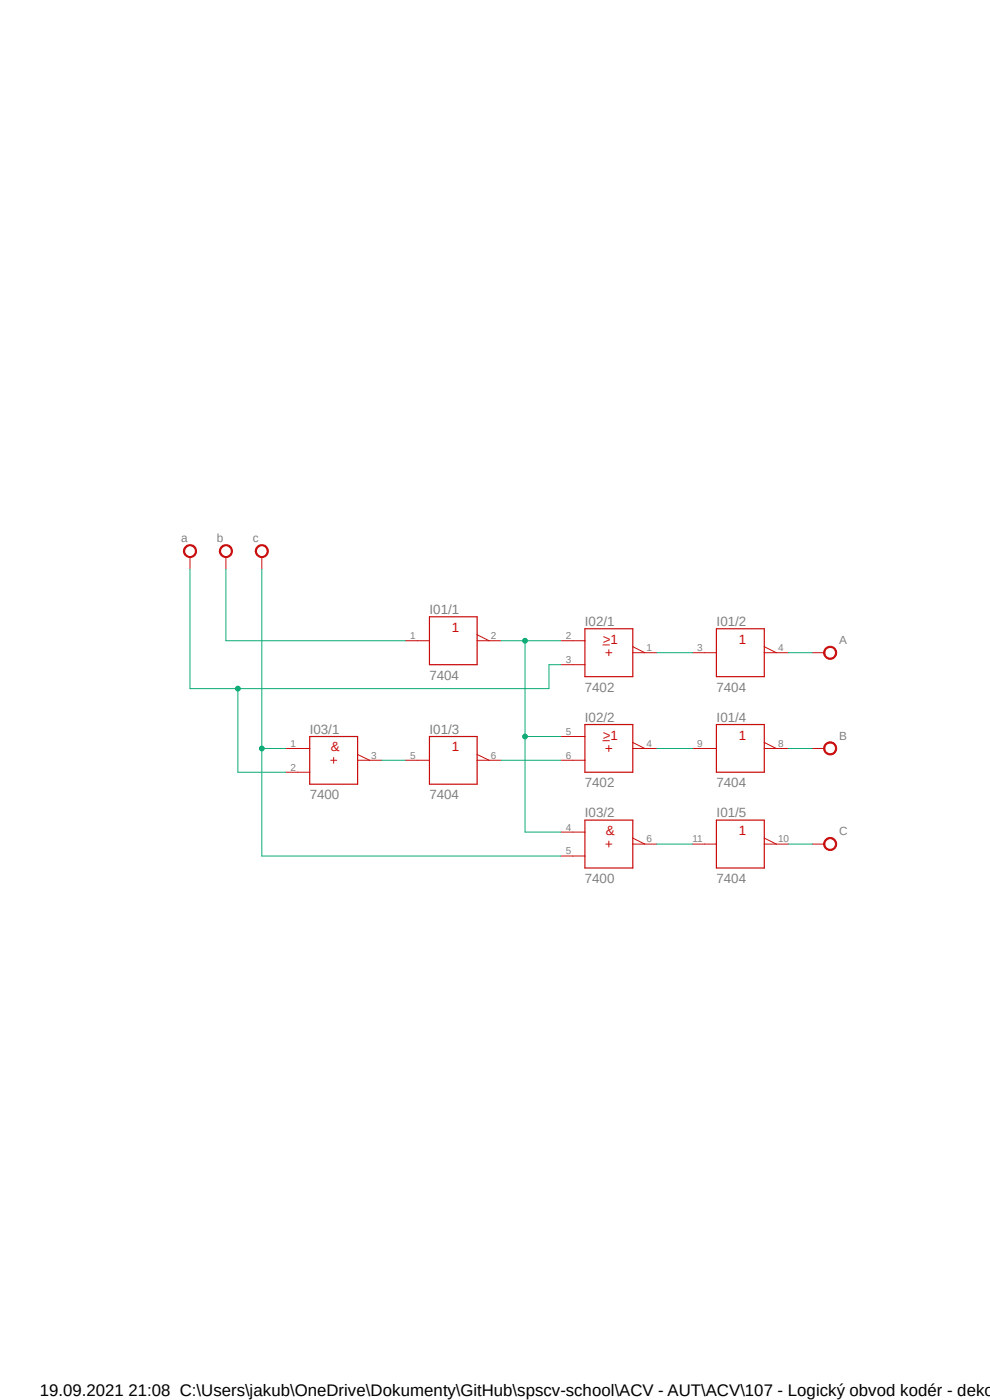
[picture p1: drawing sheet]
<?xml version="1.0" encoding="utf-8"?>
<!DOCTYPE eagle SYSTEM "eagle.dtd">
<eagle version="9.6.2">
<drawing>
<settings>
<setting alwaysvectorfont="no"/>
<setting verticaltext="up"/>
</settings>
<grid distance="0.1" unitdist="inch" unit="inch" style="lines" multiple="1" display="yes" altdistance="0.01" altunitdist="inch" altunit="inch"/>
<schematic xreflabel="%F%N/%S.%C%R" xrefpart="/%S.%C%R">
<libraries>
<library name="74ttl-din">
<symbols>
<symbol name="+UB">
<circle x="0" y="-0.635" radius="0.635" width="0.1524" layer="94"/>
<text x="1.27" y="-1.27" size="1.524" layer="95">&gt;NAME</text>
<pin name="+UB" x="0" y="2.54" visible="pad" length="short" direction="pwr" rot="R270"/>
</symbol>
<symbol name="-UB">
<wire x1="0" y1="-0.635" x2="0" y2="0.635" width="0" layer="94"/>
<wire x1="0.635" y1="0" x2="-0.635" y2="0" width="0" layer="94"/>
<circle x="0" y="0.635" radius="0.635" width="0.1524" layer="94"/>
<text x="1.27" y="0" size="1.524" layer="95">&gt;NAME</text>
<pin name="-UB" x="0" y="-2.54" visible="pad" length="short" direction="pwr" rot="R90"/>
</symbol>
<symbol name="04">
<wire x1="-5.08" y1="-5.08" x2="-5.08" y2="0" width="0.254" layer="94"/>
<wire x1="5.08" y1="5.08" x2="-5.08" y2="5.08" width="0.254" layer="94"/>
<wire x1="5.08" y1="5.08" x2="5.08" y2="1.27" width="0.254" layer="94"/>
<wire x1="-5.08" y1="-5.08" x2="5.08" y2="-5.08" width="0.254" layer="94"/>
<wire x1="7.62" y1="0" x2="5.08" y2="1.27" width="0.1524" layer="94"/>
<wire x1="5.08" y1="1.27" x2="5.08" y2="0" width="0.254" layer="94"/>
<wire x1="5.08" y1="0" x2="7.62" y2="0" width="0.1524" layer="94"/>
<wire x1="5.08" y1="0" x2="5.08" y2="-5.08" width="0.254" layer="94"/>
<wire x1="-7.62" y1="0" x2="-5.08" y2="0" width="0.1524" layer="94"/>
<wire x1="-5.08" y1="0" x2="-5.08" y2="5.08" width="0.254" layer="94"/>
<text x="-5.08" y="5.715" size="2.032" layer="95">&gt;NAME</text>
<text x="-5.08" y="-8.255" size="2.032" layer="96">&gt;VALUE</text>
<text x="-0.3302" y="1.905" size="2.032" layer="94">1</text>
<pin name="A" x="-10.16" y="0" visible="pad" length="short" direction="in" swaplevel="1"/>
<pin name="Y" x="10.16" y="0" visible="pad" length="short" direction="out" rot="R180"/>
</symbol>
<symbol name="02">
<wire x1="-0.635" y1="0" x2="0.635" y2="0" width="0" layer="94"/>
<wire x1="0" y1="0.635" x2="0" y2="-0.635" width="0" layer="94"/>
<wire x1="-5.08" y1="-5.08" x2="-5.08" y2="-2.54" width="0.254" layer="94"/>
<wire x1="5.08" y1="5.08" x2="-5.08" y2="5.08" width="0.254" layer="94"/>
<wire x1="5.08" y1="5.08" x2="5.08" y2="1.27" width="0.254" layer="94"/>
<wire x1="-5.08" y1="-5.08" x2="5.08" y2="-5.08" width="0.254" layer="94"/>
<wire x1="7.62" y1="0" x2="5.08" y2="1.27" width="0.1524" layer="94"/>
<wire x1="5.08" y1="1.27" x2="5.08" y2="0" width="0.254" layer="94"/>
<wire x1="5.08" y1="0" x2="7.62" y2="0" width="0.1524" layer="94"/>
<wire x1="5.08" y1="0" x2="5.08" y2="-5.08" width="0.254" layer="94"/>
<wire x1="-7.62" y1="2.54" x2="-5.08" y2="2.54" width="0.1524" layer="94"/>
<wire x1="-5.08" y1="2.54" x2="-5.08" y2="5.08" width="0.254" layer="94"/>
<wire x1="-7.62" y1="-2.54" x2="-5.08" y2="-2.54" width="0.1524" layer="94"/>
<wire x1="-5.08" y1="-2.54" x2="-5.08" y2="2.54" width="0.254" layer="94"/>
<wire x1="-1.27" y1="1.651" x2="0.127" y2="1.651" width="0.1524" layer="94"/>
<text x="-5.08" y="5.715" size="2.032" layer="95">&gt;NAME</text>
<text x="-5.08" y="-8.255" size="2.032" layer="96">&gt;VALUE</text>
<text x="-1.27" y="1.905" size="2.032" layer="94">&gt;1</text>
<pin name="A" x="-10.16" y="2.54" visible="pad" length="short" direction="in" swaplevel="1"/>
<pin name="B" x="-10.16" y="-2.54" visible="pad" length="short" direction="in" swaplevel="1"/>
<pin name="Y" x="10.16" y="0" visible="pad" length="short" direction="out" rot="R180"/>
</symbol>
<symbol name="00">
<wire x1="-0.635" y1="0" x2="0.635" y2="0" width="0" layer="94"/>
<wire x1="0" y1="0.635" x2="0" y2="-0.635" width="0" layer="94"/>
<wire x1="-5.08" y1="-5.08" x2="-5.08" y2="-2.54" width="0.254" layer="94"/>
<wire x1="5.08" y1="5.08" x2="-5.08" y2="5.08" width="0.254" layer="94"/>
<wire x1="5.08" y1="5.08" x2="5.08" y2="1.27" width="0.254" layer="94"/>
<wire x1="-5.08" y1="-5.08" x2="5.08" y2="-5.08" width="0.254" layer="94"/>
<wire x1="7.62" y1="0" x2="5.08" y2="1.27" width="0.1524" layer="94"/>
<wire x1="5.08" y1="1.27" x2="5.08" y2="0" width="0.254" layer="94"/>
<wire x1="5.08" y1="0" x2="7.62" y2="0" width="0.1524" layer="94"/>
<wire x1="5.08" y1="0" x2="5.08" y2="-5.08" width="0.254" layer="94"/>
<wire x1="-7.62" y1="2.54" x2="-5.08" y2="2.54" width="0.1524" layer="94"/>
<wire x1="-5.08" y1="2.54" x2="-5.08" y2="5.08" width="0.254" layer="94"/>
<wire x1="-7.62" y1="-2.54" x2="-5.08" y2="-2.54" width="0.1524" layer="94"/>
<wire x1="-5.08" y1="-2.54" x2="-5.08" y2="2.54" width="0.254" layer="94"/>
<text x="-5.08" y="5.715" size="2.032" layer="95">&gt;NAME</text>
<text x="-5.08" y="-8.255" size="2.032" layer="96">&gt;VALUE</text>
<text x="-0.635" y="1.905" size="2.032" layer="94">&amp;</text>
<pin name="A" x="-10.16" y="2.54" visible="pad" length="short" direction="in" swaplevel="1"/>
<pin name="B" x="-10.16" y="-2.54" visible="pad" length="short" direction="in" swaplevel="1"/>
<pin name="Y" x="10.16" y="0" visible="pad" length="short" direction="out" rot="R180"/>
</symbol>
</symbols>
<devicesets>
<deviceset name="74*04" prefix="V">
<gates>
<gate name="/+UB" symbol="+UB" x="15.24" y="12.7" addlevel="request"/>
<gate name="/-UB" symbol="-UB" x="15.24" y="5.08" addlevel="request"/>
<gate name="/1" symbol="04" x="0" y="0" swaplevel="1"/>
<gate name="/2" symbol="04" x="0" y="17.78" swaplevel="1"/>
<gate name="/3" symbol="04" x="0" y="35.56" swaplevel="1"/>
<gate name="/4" symbol="04" x="-25.4" y="0" swaplevel="1"/>
<gate name="/5" symbol="04" x="-25.4" y="17.78" swaplevel="1"/>
<gate name="/6" symbol="04" x="-25.4" y="35.56" swaplevel="1"/>
</gates>
<devices>
<device name="N" package="DIL14">
<connects>
<connect gate="/+UB" pin="+UB" pad="14"/>
<connect gate="/-UB" pin="-UB" pad="7"/>
<connect gate="/1" pin="A" pad="1"/>
<connect gate="/1" pin="Y" pad="2"/>
<connect gate="/2" pin="A" pad="3"/>
<connect gate="/2" pin="Y" pad="4"/>
<connect gate="/3" pin="A" pad="5"/>
<connect gate="/3" pin="Y" pad="6"/>
<connect gate="/4" pin="A" pad="9"/>
<connect gate="/4" pin="Y" pad="8"/>
<connect gate="/5" pin="A" pad="11"/>
<connect gate="/5" pin="Y" pad="10"/>
<connect gate="/6" pin="A" pad="13"/>
<connect gate="/6" pin="Y" pad="12"/>
</connects>
<package3dinstances>
<package3dinstance package3d_urn="urn:adsk.eagle:package:16407/2"/>
</package3dinstances>
<technologies>
<technology name="">
<attribute name="POPULARITY" value="0" constant="no"/>
</technology>
</technologies>
</device>
</devices>
</deviceset>
<deviceset name="74*02" prefix="V">
<gates>
<gate name="/+UB" symbol="+UB" x="15.24" y="12.7" addlevel="request"/>
<gate name="/-UB" symbol="-UB" x="15.24" y="5.08" addlevel="request"/>
<gate name="/1" symbol="02" x="0" y="0" swaplevel="1"/>
<gate name="/2" symbol="02" x="0" y="17.78" swaplevel="1"/>
<gate name="/3" symbol="02" x="-22.86" y="0" swaplevel="1"/>
<gate name="/4" symbol="02" x="-22.86" y="17.78" swaplevel="1"/>
</gates>
<devices>
<device name="N" package="DIL14">
<connects>
<connect gate="/+UB" pin="+UB" pad="14"/>
<connect gate="/-UB" pin="-UB" pad="7"/>
<connect gate="/1" pin="A" pad="2"/>
<connect gate="/1" pin="B" pad="3"/>
<connect gate="/1" pin="Y" pad="1"/>
<connect gate="/2" pin="A" pad="5"/>
<connect gate="/2" pin="B" pad="6"/>
<connect gate="/2" pin="Y" pad="4"/>
<connect gate="/3" pin="A" pad="8"/>
<connect gate="/3" pin="B" pad="9"/>
<connect gate="/3" pin="Y" pad="10"/>
<connect gate="/4" pin="A" pad="11"/>
<connect gate="/4" pin="B" pad="12"/>
<connect gate="/4" pin="Y" pad="13"/>
</connects>
<package3dinstances>
<package3dinstance package3d_urn="urn:adsk.eagle:package:16407/2"/>
</package3dinstances>
<technologies>
<technology name="">
<attribute name="POPULARITY" value="0" constant="no"/>
</technology>
</technologies>
</device>
</devices>
</deviceset>
<deviceset name="74*00" prefix="V">
<gates>
<gate name="/+UB" symbol="+UB" x="15.24" y="12.7" addlevel="request"/>
<gate name="/-UB" symbol="-UB" x="15.24" y="5.08" addlevel="request"/>
<gate name="/1" symbol="00" x="0" y="0" swaplevel="1"/>
<gate name="/2" symbol="00" x="0" y="17.78" swaplevel="1"/>
<gate name="/3" symbol="00" x="-22.86" y="0" swaplevel="1"/>
<gate name="/4" symbol="00" x="-22.86" y="17.78" swaplevel="1"/>
</gates>
<devices>
<device name="N" package="DIL14">
<connects>
<connect gate="/+UB" pin="+UB" pad="14"/>
<connect gate="/-UB" pin="-UB" pad="7"/>
<connect gate="/1" pin="A" pad="1"/>
<connect gate="/1" pin="B" pad="2"/>
<connect gate="/1" pin="Y" pad="3"/>
<connect gate="/2" pin="A" pad="4"/>
<connect gate="/2" pin="B" pad="5"/>
<connect gate="/2" pin="Y" pad="6"/>
<connect gate="/3" pin="A" pad="9"/>
<connect gate="/3" pin="B" pad="10"/>
<connect gate="/3" pin="Y" pad="8"/>
<connect gate="/4" pin="A" pad="12"/>
<connect gate="/4" pin="B" pad="13"/>
<connect gate="/4" pin="Y" pad="11"/>
</connects>
<package3dinstances>
<package3dinstance package3d_urn="urn:adsk.eagle:package:16407/2"/>
</package3dinstances>
<technologies>
<technology name="">
<attribute name="POPULARITY" value="0" constant="no"/>
</technology>
<technology name="HC">
<attribute name="POPULARITY" value="0" constant="no"/>
</technology>
<technology name="HCT">
<attribute name="POPULARITY" value="0" constant="no"/>
</technology>
<technology name="LS">
<attribute name="POPULARITY" value="0" constant="no"/>
</technology>
</technologies>
</device>
</devices>
</deviceset>
</devicesets>
</library>
<library name="supply2">
<symbols>
<symbol name="VCC">
<circle x="0" y="1.27" radius="1.27" width="0.254" layer="94"/>
<text x="-1.905" y="3.175" size="1.778" layer="96">&gt;VALUE</text>
<pin name="VCC" x="0" y="-2.54" visible="off" length="short" direction="sup" rot="R90"/>
</symbol>
</symbols>
<devicesets>
<deviceset name="VCC" prefix="SUPPLY">
<gates>
<gate name="G$1" symbol="VCC" x="0" y="0"/>
</gates>
<devices>
<device name="">
<technologies>
<technology name=""/>
</technologies>
</device>
</devices>
</deviceset>
</devicesets>
</library>
</libraries>
<attributes>
</attributes>
<variantdefs>
</variantdefs>
<classes>
<class number="0" name="default" width="0" drill="0">
</class>
</classes>
<parts>
<part name="I01" library="74ttl-din" deviceset="74*04" device="N" package3d_urn="urn:adsk.eagle:package:16407/2" value="7404"/>
<part name="I02" library="74ttl-din" deviceset="74*02" device="N" package3d_urn="urn:adsk.eagle:package:16407/2" value="7402"/>
<part name="I03" library="74ttl-din" deviceset="74*00" device="N" package3d_urn="urn:adsk.eagle:package:16407/2" value="7400"/>
<part name="SUPPLY1" library="supply2" deviceset="VCC" device="" value="c"/>
<part name="SUPPLY2" library="supply2" deviceset="VCC" device="" value="b"/>
<part name="SUPPLY3" library="supply2" deviceset="VCC" device="" value="a"/>
<part name="SUPPLY4" library="supply2" deviceset="VCC" device="" value="A"/>
<part name="SUPPLY5" library="supply2" deviceset="VCC" device="" value="B"/>
<part name="SUPPLY6" library="supply2" deviceset="VCC" device="" value="C"/>
</parts>
<sheets>
<sheet>
<plain>
</plain>
<instances>
<instance part="I01" gate="/1" x="33.02" y="71.12" smashed="yes">
<attribute name="NAME" x="27.94" y="76.835" size="2.032" layer="95"/>
<attribute name="VALUE" x="27.94" y="62.865" size="2.032" layer="96"/>
</instance>
<instance part="I01" gate="/2" x="93.98" y="68.58" smashed="yes">
<attribute name="NAME" x="88.9" y="74.295" size="2.032" layer="95"/>
<attribute name="VALUE" x="88.9" y="60.325" size="2.032" layer="96"/>
</instance>
<instance part="I01" gate="/3" x="33.02" y="45.72" smashed="yes">
<attribute name="NAME" x="27.94" y="51.435" size="2.032" layer="95"/>
<attribute name="VALUE" x="27.94" y="37.465" size="2.032" layer="96"/>
</instance>
<instance part="I01" gate="/4" x="93.98" y="48.26" smashed="yes">
<attribute name="NAME" x="88.9" y="53.975" size="2.032" layer="95"/>
<attribute name="VALUE" x="88.9" y="40.005" size="2.032" layer="96"/>
</instance>
<instance part="I01" gate="/5" x="93.98" y="27.94" smashed="yes">
<attribute name="NAME" x="88.9" y="33.655" size="2.032" layer="95"/>
<attribute name="VALUE" x="88.9" y="19.685" size="2.032" layer="96"/>
</instance>
<instance part="I02" gate="/1" x="66.04" y="68.58" smashed="yes">
<attribute name="NAME" x="60.96" y="74.295" size="2.032" layer="95"/>
<attribute name="VALUE" x="60.96" y="60.325" size="2.032" layer="96"/>
</instance>
<instance part="I02" gate="/2" x="66.04" y="48.26" smashed="yes">
<attribute name="NAME" x="60.96" y="53.975" size="2.032" layer="95"/>
<attribute name="VALUE" x="60.96" y="40.005" size="2.032" layer="96"/>
</instance>
<instance part="I03" gate="/1" x="7.62" y="45.72" smashed="yes">
<attribute name="NAME" x="2.54" y="51.435" size="2.032" layer="95"/>
<attribute name="VALUE" x="2.54" y="37.465" size="2.032" layer="96"/>
</instance>
<instance part="I03" gate="/2" x="66.04" y="27.94" smashed="yes">
<attribute name="NAME" x="60.96" y="33.655" size="2.032" layer="95"/>
<attribute name="VALUE" x="60.96" y="19.685" size="2.032" layer="96"/>
</instance>
<instance part="SUPPLY1" gate="G$1" x="-7.62" y="88.9" smashed="yes">
<attribute name="VALUE" x="-9.525" y="92.075" size="1.778" layer="96"/>
</instance>
<instance part="SUPPLY2" gate="G$1" x="-15.24" y="88.9" smashed="yes">
<attribute name="VALUE" x="-17.145" y="92.075" size="1.778" layer="96"/>
</instance>
<instance part="SUPPLY3" gate="G$1" x="-22.86" y="88.9" smashed="yes">
<attribute name="VALUE" x="-24.765" y="92.075" size="1.778" layer="96"/>
</instance>
<instance part="SUPPLY4" gate="G$1" x="111.76" y="68.58" smashed="yes" rot="R270">
<attribute name="VALUE" x="114.935" y="70.485" size="1.778" layer="96"/>
</instance>
<instance part="SUPPLY5" gate="G$1" x="111.76" y="48.26" smashed="yes" rot="R270">
<attribute name="VALUE" x="114.935" y="50.165" size="1.778" layer="96"/>
</instance>
<instance part="SUPPLY6" gate="G$1" x="111.76" y="27.94" smashed="yes" rot="R270">
<attribute name="VALUE" x="114.935" y="29.845" size="1.778" layer="96"/>
</instance>
</instances>
<busses>
</busses>
<nets>
<net name="N$1" class="0">
<segment>
<pinref part="I01" gate="/1" pin="Y"/>
<pinref part="I02" gate="/1" pin="A"/>
<wire x1="43.18" y1="71.12" x2="48.26" y2="71.12" width="0.1524" layer="91"/>
<pinref part="I02" gate="/2" pin="A"/>
<wire x1="48.26" y1="71.12" x2="55.88" y2="71.12" width="0.1524" layer="91"/>
<wire x1="55.88" y1="50.8" x2="48.26" y2="50.8" width="0.1524" layer="91"/>
<wire x1="48.26" y1="50.8" x2="48.26" y2="71.12" width="0.1524" layer="91"/>
<junction x="48.26" y="71.12"/>
<pinref part="I03" gate="/2" pin="A"/>
<wire x1="55.88" y1="30.48" x2="48.26" y2="30.48" width="0.1524" layer="91"/>
<wire x1="48.26" y1="30.48" x2="48.26" y2="50.8" width="0.1524" layer="91"/>
<junction x="48.26" y="50.8"/>
</segment>
</net>
<net name="N$2" class="0">
<segment>
<pinref part="I02" gate="/1" pin="Y"/>
<pinref part="I01" gate="/2" pin="A"/>
<wire x1="76.2" y1="68.58" x2="83.82" y2="68.58" width="0.1524" layer="91"/>
</segment>
</net>
<net name="N$3" class="0">
<segment>
<pinref part="I02" gate="/2" pin="Y"/>
<pinref part="I01" gate="/4" pin="A"/>
<wire x1="76.2" y1="48.26" x2="83.82" y2="48.26" width="0.1524" layer="91"/>
</segment>
</net>
<net name="N$4" class="0">
<segment>
<pinref part="I03" gate="/2" pin="Y"/>
<pinref part="I01" gate="/5" pin="A"/>
<wire x1="76.2" y1="27.94" x2="83.82" y2="27.94" width="0.1524" layer="91"/>
</segment>
</net>
<net name="N$6" class="0">
<segment>
<pinref part="I03" gate="/1" pin="Y"/>
<pinref part="I01" gate="/3" pin="A"/>
<wire x1="17.78" y1="45.72" x2="22.86" y2="45.72" width="0.1524" layer="91"/>
</segment>
</net>
<net name="N$7" class="0">
<segment>
<pinref part="I01" gate="/3" pin="Y"/>
<pinref part="I02" gate="/2" pin="B"/>
<wire x1="43.18" y1="45.72" x2="55.88" y2="45.72" width="0.1524" layer="91"/>
</segment>
</net>
<net name="VCC" class="0">
<segment>
<pinref part="I03" gate="/2" pin="B"/>
<wire x1="55.88" y1="25.4" x2="-7.62" y2="25.4" width="0.1524" layer="91"/>
<wire x1="-7.62" y1="25.4" x2="-7.62" y2="48.26" width="0.1524" layer="91"/>
<pinref part="I03" gate="/1" pin="A"/>
<wire x1="-7.62" y1="48.26" x2="-7.62" y2="86.36" width="0.1524" layer="91"/>
<wire x1="-2.54" y1="48.26" x2="-7.62" y2="48.26" width="0.1524" layer="91"/>
<junction x="-7.62" y="48.26"/>
<pinref part="SUPPLY1" gate="G$1" pin="VCC"/>
</segment>
<segment>
<pinref part="I01" gate="/1" pin="A"/>
<wire x1="22.86" y1="71.12" x2="-15.24" y2="71.12" width="0.1524" layer="91"/>
<wire x1="-15.24" y1="71.12" x2="-15.24" y2="86.36" width="0.1524" layer="91"/>
<pinref part="SUPPLY2" gate="G$1" pin="VCC"/>
</segment>
<segment>
<pinref part="I02" gate="/1" pin="B"/>
<wire x1="55.88" y1="66.04" x2="53.34" y2="66.04" width="0.1524" layer="91"/>
<wire x1="53.34" y1="66.04" x2="53.34" y2="60.96" width="0.1524" layer="91"/>
<wire x1="53.34" y1="60.96" x2="-12.7" y2="60.96" width="0.1524" layer="91"/>
<wire x1="-12.7" y1="60.96" x2="-22.86" y2="60.96" width="0.1524" layer="91"/>
<wire x1="-22.86" y1="60.96" x2="-22.86" y2="86.36" width="0.1524" layer="91"/>
<pinref part="I03" gate="/1" pin="B"/>
<wire x1="-2.54" y1="43.18" x2="-12.7" y2="43.18" width="0.1524" layer="91"/>
<wire x1="-12.7" y1="43.18" x2="-12.7" y2="60.96" width="0.1524" layer="91"/>
<junction x="-12.7" y="60.96"/>
<pinref part="SUPPLY3" gate="G$1" pin="VCC"/>
</segment>
<segment>
<pinref part="I01" gate="/2" pin="Y"/>
<pinref part="SUPPLY4" gate="G$1" pin="VCC"/>
<wire x1="109.22" y1="68.58" x2="104.14" y2="68.58" width="0.1524" layer="91"/>
</segment>
<segment>
<pinref part="SUPPLY5" gate="G$1" pin="VCC"/>
<pinref part="I01" gate="/4" pin="Y"/>
<wire x1="109.22" y1="48.26" x2="104.14" y2="48.26" width="0.1524" layer="91"/>
</segment>
<segment>
<pinref part="I01" gate="/5" pin="Y"/>
<pinref part="SUPPLY6" gate="G$1" pin="VCC"/>
<wire x1="104.14" y1="27.94" x2="109.22" y2="27.94" width="0.1524" layer="91"/>
</segment>
</net>
</nets>
</sheet>
</sheets>
</schematic>
</drawing>
<compatibility>
<note version="8.2" severity="warning">
Since Version 8.2, EAGLE supports online libraries. The ids
of those online libraries will not be understood (or retained)
with this version.
</note>
<note version="8.3" severity="warning">
Since Version 8.3, EAGLE supports URNs for individual library
assets (packages, symbols, and devices). The URNs of those assets
will not be understood (or retained) with this version.
</note>
<note version="8.3" severity="warning">
Since Version 8.3, EAGLE supports the association of 3D packages
with devices in libraries, schematics, and board files. Those 3D
packages will not be understood (or retained) with this version.
</note>
</compatibility>
</eagle>
